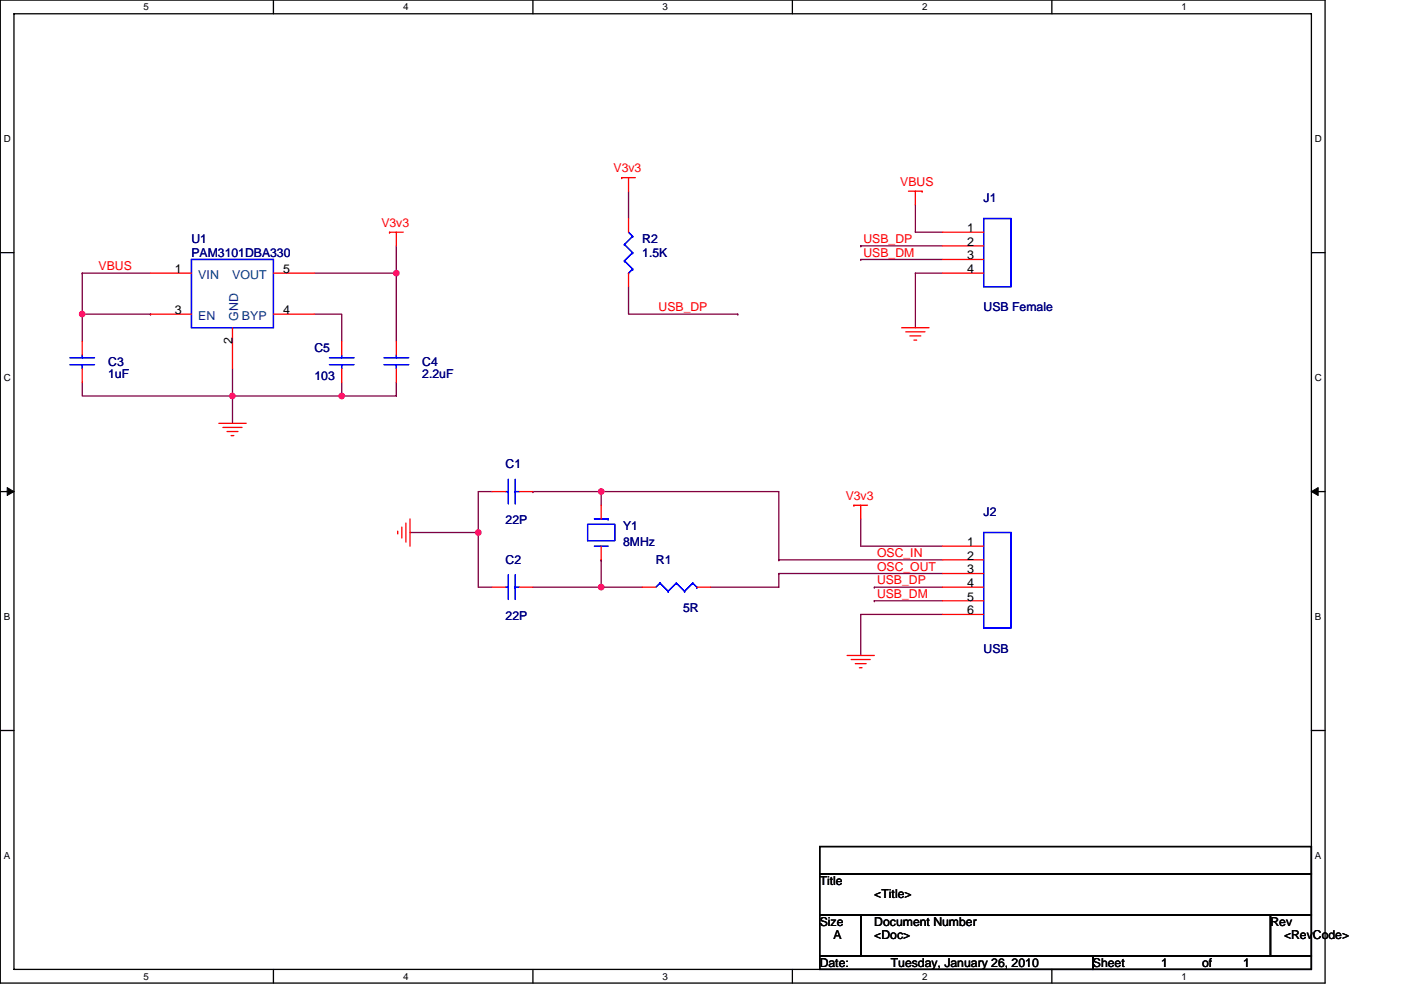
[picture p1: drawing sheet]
<svg xmlns="http://www.w3.org/2000/svg" width="297mm" height="210mm" viewBox="0 0 297 210" stroke-linecap="round" stroke-linejoin="round" font-family="sans-serif">
<path d="M.1 0h280.8v208.5h-280.8zM3 2.9h275v202.7h-275z" fill="none" stroke="#000" stroke-width=".28"/>
<g fill="#fff">
<path d="M30.5 .3h1.1v2.3h-1.1z"/>
<path d="M30.5 205.9h1.1v2.3h-1.1z"/>
</g>
<path d="M58 0v2.9M58 205.6v2.9" fill="none" stroke="#000" stroke-width=".28"/>
<g fill="#fff">
<path d="M85.5 .3h1.1v2.3h-1.1z"/>
<path d="M85.5 205.9h1.1v2.3h-1.1z"/>
</g>
<path d="M113 0v2.9M113 205.6v2.9" fill="none" stroke="#000" stroke-width=".28"/>
<g fill="#fff">
<path d="M140.5 .3h1.1v2.3h-1.1z"/>
<path d="M140.5 205.9h1.1v2.3h-1.1z"/>
</g>
<path d="M168 0v2.9M168 205.6v2.9" fill="none" stroke="#000" stroke-width=".28"/>
<g fill="#fff">
<path d="M195.5 .3h1.2v2.3h-1.2z"/>
<path d="M195.5 205.9h1.2v2.3h-1.2z"/>
</g>
<path d="M223 0v2.9M223 205.6v2.9" fill="none" stroke="#000" stroke-width=".28"/>
<g fill="#fff">
<path d="M250.5 .3h1.2v2.3h-1.2z"/>
<path d="M250.5 205.9h1.2v2.3h-1.2z"/>
<path d="M.8 28.3h1.5v2.3h-1.5z"/>
<path d="M278.8 28.3h1.5v2.3h-1.5z"/>
<path d="M.8 78.9h1.5v2.3h-1.5z"/>
<path d="M278.8 78.9h1.5v2.3h-1.5z"/>
</g>
<path d="M.1 53.6h2.9M278 53.6h2.9" fill="none" stroke="#000" stroke-width=".28"/>
<g fill="#fff">
<path d="M.8 129.6h1.4v2.3h-1.4z"/>
<path d="M278.8 129.6h1.4v2.3h-1.4z"/>
</g>
<path d="M.1 104.3h2.9M278 104.3h2.9" fill="none" stroke="#000" stroke-width=".28"/>
<path d="M1.5 103.4l1.5 .9-1.5 .8zM278 104.3l1.5-.9v1.7z" fill="#000" stroke="#000" stroke-width=".21"/>
<g fill="#fff">
<path d="M.8 180.3h1.4v2.3h-1.4z"/>
<path d="M278.8 180.3h1.4v2.3h-1.4z"/>
</g>
<path d="M.1 154.9h2.9M278 154.9h2.9M173.8 179.6h104.2v5.7h-104.2zM173.8 194h8.7v8.7h-8.7zM173.8 185.3h104.2v8.7h-104.2zM182.5 194h86.9v8.7h-86.9zM269.4 194h8.6v8.7h-8.6zM173.8 202.7h57.9v2.9h-57.9zM231.7 202.7h46.3v2.9h-46.3z" fill="none" stroke="#000" stroke-width=".28"/>
<g fill="none" stroke="#800040" stroke-width=".28">
<path d="M17.4 57.9h.1M17.4 57.9v8.7h14.5M17.4 57.9h14.5M66.7 57.9h17.3M84 57.9h.1M84 52.2v5.7M84 57.9v14.5M133.3 40.6v5.8M182.5 52.2h.1M182.5 55h.1M182.5 52.2h17.4M182.5 55h17.4"/>
<path d="M194.1 43.5v5.8h5.8M199.9 57.9h-5.8v11.6M17.4 66.6v5.8M31.9 66.6h.1M49.3 78.2v5.8M66.7 66.6h5.8v5.8M133.3 60.8v5.8h23.1M156.4 66.6h.1M17.4 81.1v2.9h31.9M49.3 84h.1M49.3 84v5.8M49.3 84h23.2"/>
<path d="M72.5 84h.1M72.5 81.1v2.9h11.5v-2.9M86.9 112.9h14.5M101.4 112.9h.1M101.4 112.9v11.6h2.9M104.3 104.3h-2.9v8.6M113 104.3h52.1v14.4M113 104.3h.1M127.5 118.7h.1M127.5 104.3h.1M127.5 104.3v2.9M127.5 118.7v5.8"/>
<path d="M165.1 118.7h.1M165.1 118.7h34.8M182.5 110.1v5.7h17.4M113 124.5h14.5M127.5 124.5h8.7M165.1 121.6h.1M165.1 121.6v2.9h-14.5M165.1 121.6h34.8M185.4 124.5h.1M185.4 127.4h.1M185.4 124.5h14.5M185.4 127.4h14.5"/>
<path d="M199.9 130.3h-17.4v8.7"/>
</g>
<g fill="#f0f" stroke="#f0f" stroke-width=".28">
<circle cx="101.4" cy="112.9" r=".57"/>
<circle cx="127.5" cy="124.5" r=".57"/>
<circle cx="127.5" cy="104.3" r=".57"/>
<circle cx="17.4" cy="66.6" r=".57"/>
<circle cx="49.3" cy="84" r=".57"/>
<circle cx="84" cy="57.9" r=".57"/>
<circle cx="72.5" cy="84" r=".57"/>
</g>
<g fill="none" stroke="#f00" stroke-width=".28">
<path d="M131.8 37.7h.1M131.8 37.7h2.9M133.3 37.7v2.9M31.9 57.9h8.7M58 57.9h8.7M82.6 49.3h.1M82.6 49.3h2.9M84 49.3v2.9M133.3 46.4v2.9M133.3 57.9v2.9M192.6 40.6h2.9M194.1 40.6v2.9"/>
<path d="M195.5 40.6h.1M199.9 49.3h8.7M199.9 57.9h8.7M199.9 52.2h8.7M199.9 55h8.7M17.4 72.4v2.9M17.4 78.2v2.9M31.9 66.6h8.7M49.3 69.5v8.7M58 66.6h8.7M72.5 72.4v2.9M72.5 78.2v2.9"/>
<path d="M84 72.4v2.9M84 78.2v2.9M191.2 69.5h5.8M192 70.4h4.1M192.9 71.2h2.3M193.8 72.1h.5M46.4 89.8h5.8M47.3 90.7h4M48.1 91.5h2.4M49 92.4h.6M84.3 112.7v.5M85.2 111.8v2.3"/>
<path d="M86.1 110.9v4.1M86.9 110.1v5.7M104.3 104.3h2.9M110.1 104.3h2.9M127.5 107.2v2.9M127.5 115.8v2.9M181 107.2h.1M181 107.2h2.9M182.5 107.2v2.9M199.9 115.8h8.7M199.9 118.7h8.7M104.3 124.5h2.9"/>
<path d="M110.1 124.5h2.9M136.2 124.5h2.9M147.7 124.5h2.9M179.6 139h5.8M180.5 139.9h4M199.9 124.5h8.7M199.9 121.6h8.7M199.9 127.4h8.7M199.9 130.3h8.7M181.3 140.8h2.3M182.2 141.6h.6"/>
</g>
<g fill="none" stroke="#00f" stroke-width=".28">
<path d="M40.6 55h17.4v14.5h-17.4zM132.4 51.9h.1M132.4 55.3h.1M132.4 51.9l1.7 1.7M132.4 55.3l1.7 1.8M133.3 57.9h.1M133.3 49.3l.8 .8M134.1 50.1h.1M134.1 53.6h.1M134.1 57.1h.1M134.1 50.1l-1.7 1.8M134.1 53.6l-1.7 1.7"/>
<path d="M134.1 57.1l-.8 .8M208.6 46.4h5.7v14.4h-5.7zM14.8 77.3h5.2M14.8 75.9h5.2M17.4 75.3v.6M17.4 77.3h.1M17.4 77.3v.9M69.8 77.3h5.3M69.8 75.9h5.3M72.5 75.3v.6M72.5 77.3h.1M72.5 77.3v.9"/>
<path d="M81.4 77.3h5.3M81.4 75.9h5.3M84 75.3v.6M84 77.3h.1M84 77.3v.9M107.2 104.3h.6M107.8 101.7v5.2M109.2 101.7v5.2M109.2 104.3h.1M109.2 104.3h.9M124.6 111.2h5.8v3.5h-5.8zM126 115.8h2.9"/>
<path d="M126 110.1h2.9M128.9 110.1h.1M208.6 112.9h5.7v20.3h-5.7zM107.2 124.5h.6M107.8 121.9v5.2M109.2 121.9v5.2M109.2 124.5h.1M109.2 124.5h.9M139.9 123.7h.1M139.9 123.7l-.8 .8M139.9 123.7l1.8 1.7M141.7 125.4h.1"/>
<path d="M143.4 123.7h.1M143.4 123.7l-1.7 1.7M143.4 123.7l1.7 1.7M145.1 125.4h.1M146.9 123.7h.1M146.9 123.7l-1.8 1.7M146.9 123.7l.8 .8M147.7 124.5h.1"/>
</g>
<g font-size="2.6" fill="#f00">
<text x="130.1" y="36.5">V3v3</text>
<text x="190.9" y="39.4">VBUS</text>
<text x="80.9" y="48.1">V3v3</text>
<text x="183.1" y="51.6">USB_DP</text>
<text x="20.9" y="57.4">VBUS</text>
<text x="183.1" y="54.5">USB_DM</text>
<text x="139.6" y="66.1">USB_DP</text>
<text x="179.3" y="106">V3v3</text>
<text x="185.9" y="118.2">OSC_IN</text>
<text x="185.9" y="121.1">OSC_OUT</text>
<text x="185.9" y="124">USB_DP</text>
<text x="185.9" y="126.9">USB_DM</text>
</g>
<g font-size="2.6" fill="#000080">
<text x="208.6" y="42.9">J1</text>
<text x="40.6" y="51.6">U1</text>
<text x="136.2" y="51.6">R2</text>
<text x="40.6" y="54.5">PAM3101DBA330</text>
<text x="136.2" y="54.5">1.5K</text>
<text x="208.6" y="66.1">USB Female</text>
<text x="22.9" y="77.6">C3</text>
<text x="66.7" y="74.7">C5</text>
<text x="89.5" y="77.6">C4</text>
<text x="22.9" y="80.2">1uF</text>
<text x="66.7" y="80.5">103</text>
<text x="89.5" y="80.2">2.2uF</text>
<text x="107.2" y="99.4">C1</text>
<text x="107.2" y="111.2">22P</text>
<text x="132.1" y="112.4">Y1</text>
<text x="208.6" y="109.5">J2</text>
<text x="107.2" y="119.6">C2</text>
<text x="132.1" y="115.9">8MHz</text>
<text x="139.1" y="119.6">R1</text>
<text x="107.2" y="131.5">22P</text>
<text x="144.8" y="129.8">5R</text>
<text x="208.6" y="138.5">USB</text>
</g>
<g font-size="2.6">
<text x="205.1" y="49.2">1</text>
<text x="205.1" y="52.1">2</text>
<text x="37.1" y="57.9">1</text>
<text x="60" y="57.9">5</text>
<text x="205.1" y="55">3</text>
<text x="205.1" y="57.9">4</text>
<text x="37.1" y="66.6">3</text>
<text x="60" y="66.6">4</text>
<text x="49.3" y="73" transform="rotate(-90 49.3 73)">2</text>
<text x="205.1" y="115.8">1</text>
<text x="205.1" y="118.7">2</text>
<text x="205.1" y="121.6">3</text>
<text x="205.1" y="124.5">4</text>
<text x="205.1" y="127.4">5</text>
<text x="205.1" y="130.3">6</text>
<text x="173.8" y="187.7">Title</text>
<text x="185.4" y="190.6">&lt;Title&gt;</text>
<text x="173.8" y="196.4">Size</text>
<text x="185.4" y="196.4">Document Number</text>
<text x="269.4" y="196.4">Rev</text>
<text x="176.7" y="199.3">A</text>
<text x="185.4" y="199.3">&lt;Doc&gt;</text>
<text x="272.2" y="199.3">&lt;RevCode&gt;</text>
<text x="173.8" y="205">Date:</text>
<text x="188.9" y="205">Tuesday, January 26, 2010</text>
<text x="231.7" y="205">Sheet</text>
<text x="246.2" y="205">1</text>
<text x="254.9" y="205">of</text>
<text x="263.6" y="205">1</text>
</g>
<g font-size="2.6" fill="#004080">
<text x="42" y="59.1">VIN</text>
<text x="49.2" y="59.1">VOUT</text>
<text x="42" y="67.8">EN</text>
<text x="50.5" y="68.1" transform="rotate(-90 50.5 68.1)">GND</text>
<text x="51.3" y="67.8">BYP</text>
</g>
<g font-size="2.1">
<text x="30.5" y="2.2">5</text>
<text x="85.5" y="2.2">4</text>
<text x="140.5" y="2.2">3</text>
<text x="195.5" y="2.2">2</text>
<text x="250.5" y="2.2">1</text>
<text x=".8" y="30.1">D</text>
<text x="278.8" y="30.1">D</text>
<text x=".8" y="80.8">C</text>
<text x="278.8" y="80.8">C</text>
<text x=".8" y="131.4">B</text>
<text x="278.8" y="131.4">B</text>
<text x=".8" y="182.1">A</text>
<text x="278.8" y="182.1">A</text>
<text x="30.5" y="207.8">5</text>
<text x="85.5" y="207.8">4</text>
<text x="140.5" y="207.8">3</text>
<text x="195.5" y="207.8">2</text>
<text x="250.5" y="207.8">1</text>
</g>
</svg>
